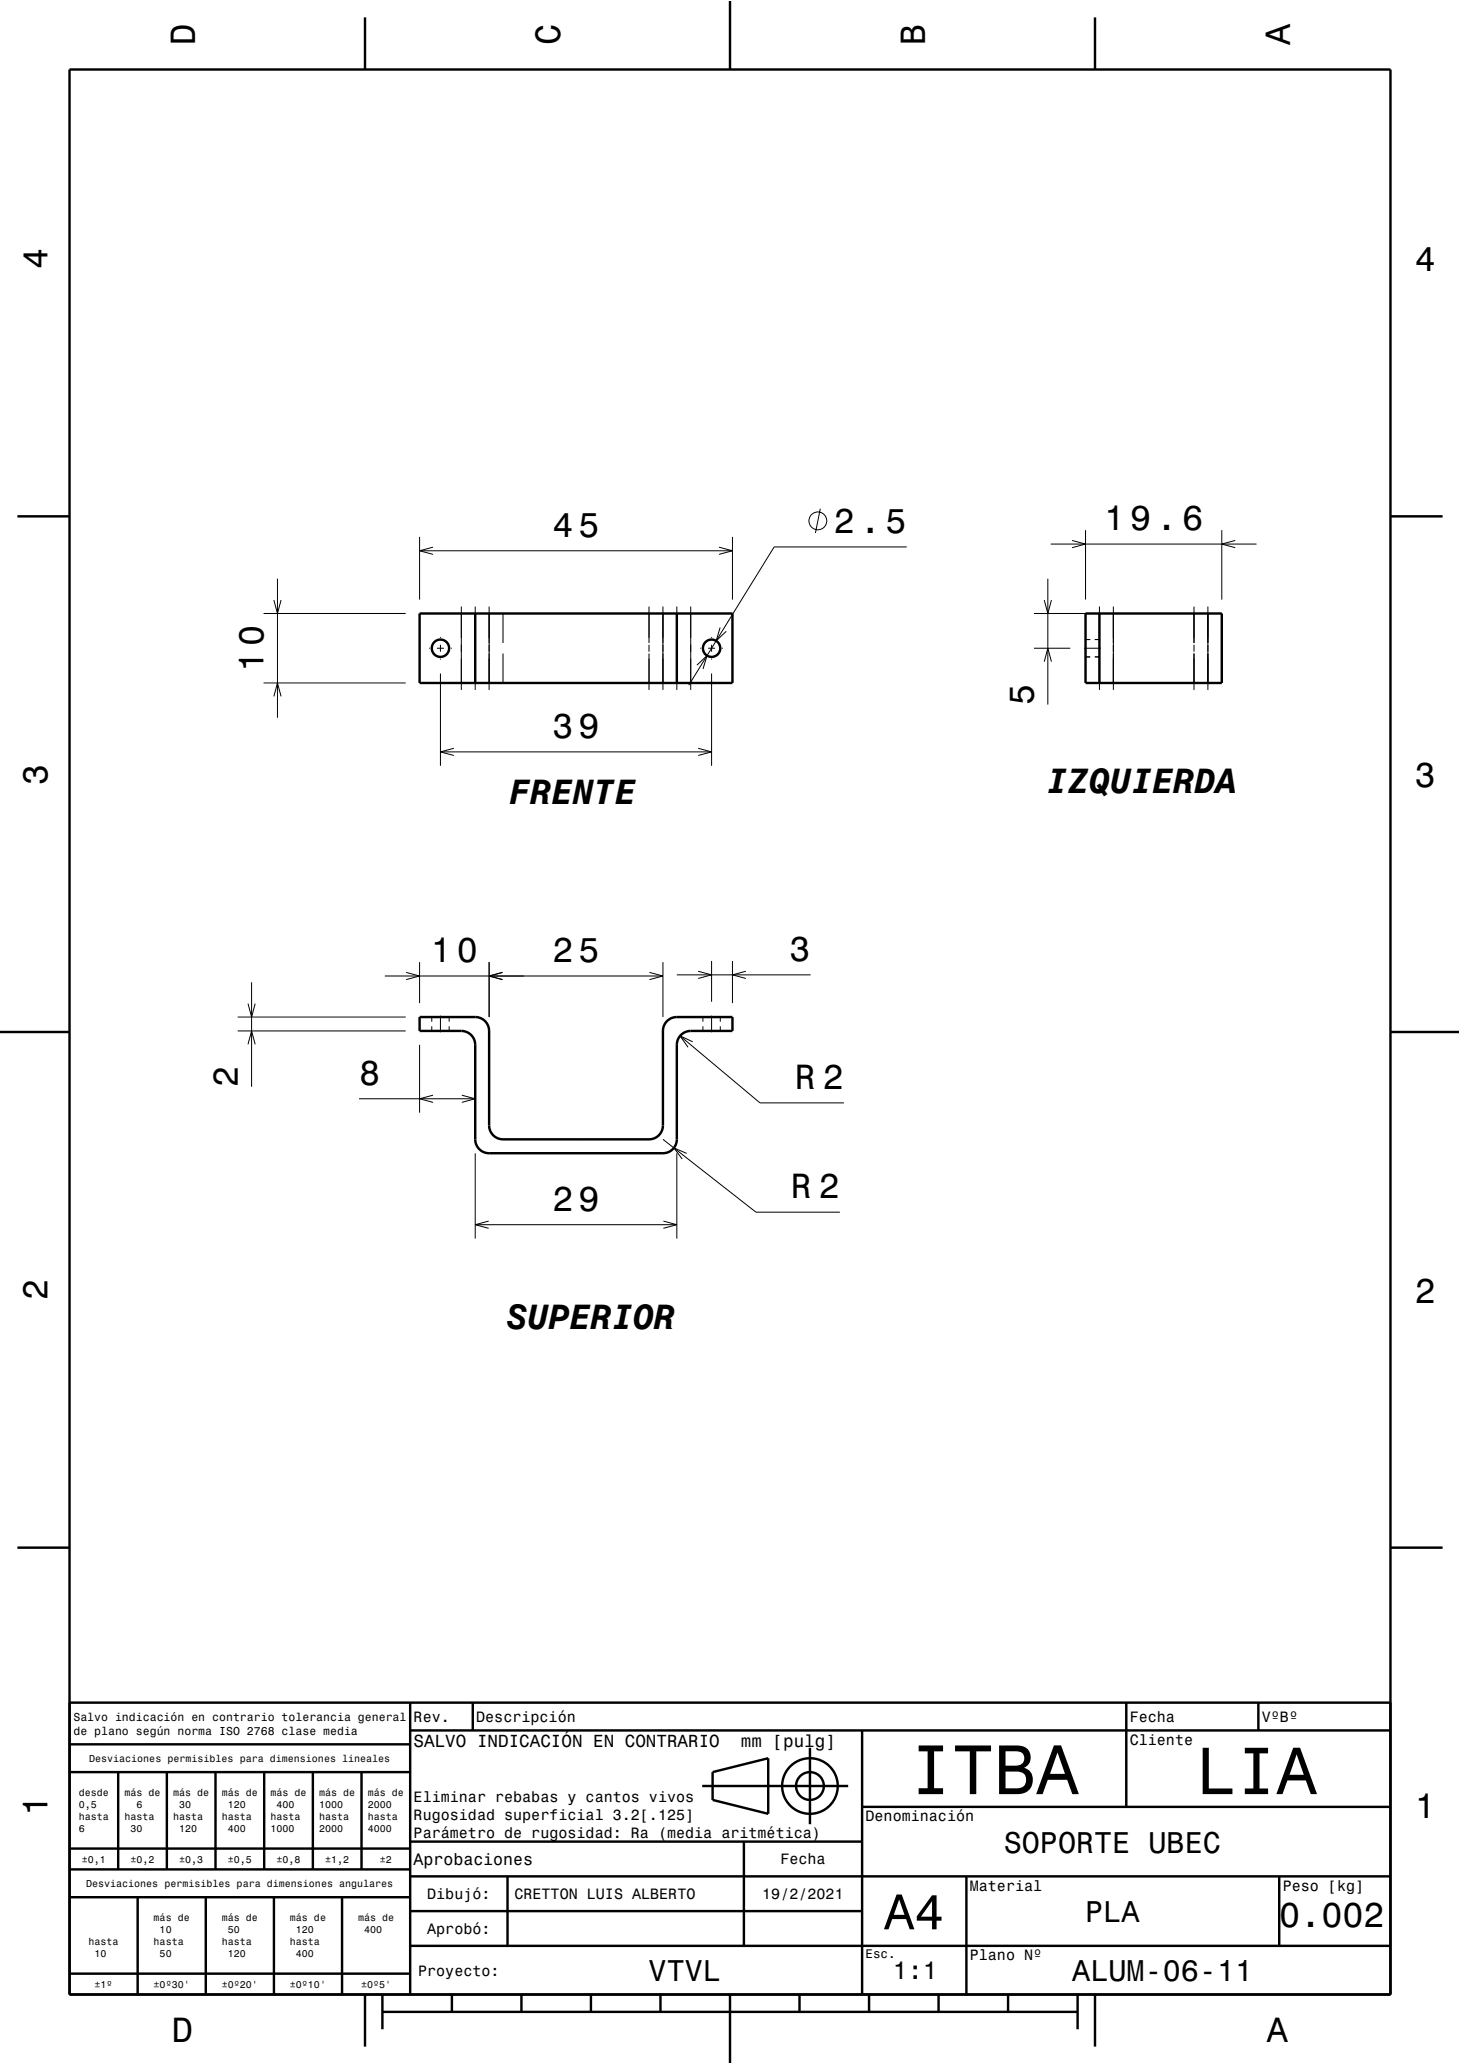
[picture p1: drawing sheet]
<svg xmlns="http://www.w3.org/2000/svg" width="210mm" height="297mm" viewBox="0 0 210 297" stroke-linecap="round" stroke-linejoin="round" font-family="sans-serif">
<g fill="none" stroke="#000" stroke-width=".14">
<path d="M60.4 77.3v9M60.4 79.3h45M62.3 78.7l-1.9 .6 1.9 .5M103.4 78.7l2 .6-2 .5M105.4 77.3v9M118 73.2l-.7 3.5M130.4 78.7h-19l-12.3 19.9M151.1 78.3h29.6M154.2 77.8l1.9 .5-1.9 .5M156.1 76.3v10M175.7 76.3v10M177.7 77.8l-2 .5 2 .5"/>
<path d="M37.9 98.3h20.5M37.9 88.3h20.5M39.4 86.3l.5 2 .5-2M39.9 83.3v20M61.7 93.3h.2M62.9 93.3h1M63.4 91.7v.1M63.4 92.8v1M63.4 94.8v.1M63.4 96.9v13.3M64.9 93.3h.1M66.4 87.3v12"/>
<path d="M68.4 87.3v5.2M68.4 92.8v1M68.4 94v5.3M70.4 87.3v12M72.4 88.3v4.2M72.4 94v4.3M93.4 87.3v5.2M93.4 92.8v1M93.4 94v5.3M95.4 87.3v12M97.4 87.3v5.2M97.4 92.8v1"/>
<path d="M97.4 94v5.3M99.4 87.3v12M100.2 95.7l1.5-1.4-.6 2M100.7 93.3h.2M101.9 93.3h1M102.4 91.7v.1M102.4 92.8v1M102.4 94.8v.1M102.4 96.9v13.3M103.6 90.3l-.6 1.9 1.5-1.4M103.9 93.3h.1M148.7 88.3h9.4"/>
<path d="M148.7 93.3h5.2M150.2 86.3l.5 2 .5-2M150.2 95.2l.5-1.9 .5 1.9M150.7 83.3v18.1M155.9 93.3h2.4M156.1 92h.7M156.1 94.5h.7M157.5 92h.6M157.5 94.5h.6M158.1 87.3v5.2M158.1 92.8v1M158.1 94v5.3"/>
<path d="M160.1 87.3v12M171.7 87.3v5.2M171.7 92.8v1M171.7 94v5.3M173.7 87.3v12M39.4 100.2l.5-1.9 .5 1.9M63.4 108.2h39M65.3 107.7l-1.9 .5 1.9 .5M100.4 107.7l2 .5-2 .5M58.4 139.9l2 .5-2 .6M60.4 138.4v5.9M70.4 138.4v7.9"/>
<path d="M72.3 139.9l-1.9 .5 1.9 .6M93.4 139.9l2 .5-2 .6M95.4 138.4v7.9M100.4 139.8l2 .5-2 .5M102.4 138.3v5.8M105.4 138.3v6M107.3 139.8l-1.9 .5 1.9 .5M34.2 148.3h24.2M34.2 146.3h24.2M35.7 144.4l.5 1.9 .5-1.9M35.7 150.3l.5-2 .5 2M36.2 141.3v15.1"/>
<path d="M51.6 158.1h16.8M55.4 140.4h40M60.4 150.3v9.8M62.1 146.3v.7M62.1 147.7v.6M62.3 157.6l-1.9 .5 1.9 .5M63.4 146.1v2.4M64.6 146.3v.7M64.6 147.7v.6M66.4 157.6l2 .5-2 .5M97.4 140.3h19.2M97.8 149.1l11.5 9.6h12.1"/>
<path d="M99.6 149.9l-1.8-.8 1.2 1.6M101.1 146.3v.7M101.1 147.7v.6M102.4 146.1v2.4M103.6 146.3v.7M103.6 147.7v.6M68.4 165.9v12.3M68.4 176.2h29M70.3 175.7l-1.9 .5 1.9 .5M95.4 163.9l13.3 10.5h12.1M95.4 175.7l2 .5-2 .5M97.4 165.9v12.3"/>
<path d="M98.8 166l-1.9-.8 1.2 1.6"/>
<circle cx="117.6" cy="75" r="1.28"/>
</g>
<g fill="none" stroke="#000" stroke-width=".35">
<path d="M10 10h190v277h-190zM52.5 2.5v7.5M105 0v10M157.5 2.5v7.5M2.5 74.3h7.5M200 74.3h7.5M60.4 88.3h45v10h-45zM68.4 88.3v10M97.4 88.3v10M156.1 88.3h19.6v10h-19.6zM158.1 88.3v10M0 148.5h10"/>
<path d="M60.4 146.3h8a2 2 0 0 1 2 2v13.6a2 2 0 0 0 2 2h21a2 2 0 0 0 2-2v-13.6a2 2 0 0 1 2-2h8v2h-6a2 2 0 0 0-2 2v13.6a2 2 0 0 1-2 2h-25a2 2 0 0 1-2-2v-13.6a2 2 0 0 0-2-2h-6zM200 148.5h10M2.5 222.7h7.5M200 222.7h7.5M10 245h190M10 255h49M10 251h49M17 255v14M24 255v14M31 255v14M38 255v14M45 255v14"/>
<path d="M52 255v14M59 245v42M59 249h141M68 245v4M101 257h21M102.5 255l8-2v8l-8-2zM116.5 251.5v11M124 249v38M162 245v15M181 245v4M10 273h49M10 269h49"/>
<path d="M10 266h49M19.8 273v14M29.6 273v14M39.4 273v14M49.2 273v14M59 280h141M59 275h65M59 270h141M59 265h65M73 270v10M107 265v15M124 260h76"/>
<path d="M139 270v17M184 270v10M10 284h49M52.5 287v7.5M55 289.5h100M55 287v5M65 287v2.5M75 287v2.5M85 287v2.5M95 287v2.5M105 287v10M115 287v2.5"/>
<path d="M125 287v2.5M135 287v2.5M145 287v2.5M155 287v5M157.5 287v7.5"/>
<circle cx="63.4" cy="93.3" r="1.25"/>
<circle cx="102.4" cy="93.3" r="1.25"/>
<circle cx="116.5" cy="257" r="4"/>
<circle cx="116.5" cy="257" r="2"/>
</g>
<path d="M0 0h210v297h-210" fill="none" stroke="#fff" stroke-width=".14"/>
<text font-size="10.1" x="130.9" y="258.2">ITBA</text>
<text font-size="9.6" x="172" y="258.2">LIA</text>
<text font-size="7.2" x="127.2" y="277.6">A4</text>
<g font-size="5">
<text x="28.1" y="6.5" transform="rotate(-90 28.1 6.5)">D</text>
<text x="80.6" y="6.5" transform="rotate(-90 80.6 6.5)">C</text>
<text x="133.1" y="6.5" transform="rotate(-90 133.1 6.5)">B</text>
<text x="185.6" y="6.5" transform="rotate(-90 185.6 6.5)">A</text>
<text x="6.8" y="38.7" transform="rotate(-90 6.8 38.7)">4</text>
<text x="203.5" y="39">4</text>
<text x="79.5" y="77.3">45</text>
<text x="119.9" y="76.7">2.5</text>
<text x="158.8" y="76.3">19.6</text>
<text x="37.9" y="96.7" transform="rotate(-90 37.9 96.7)">10</text>
<text x="148.7" y="101.4" transform="rotate(-90 148.7 101.4)">5</text>
<text x="79.5" y="106.2">39</text>
<text x="6.8" y="112.9" transform="rotate(-90 6.8 112.9)">3</text>
<text x="203.5" y="113.2">3</text>
<text x="73.3" y="115.7">FRENTE</text>
<text x="150.6" y="114.2">IZQUIERDA</text>
<text x="62" y="138.4">10</text>
<text x="79.5" y="138.4">25</text>
<text x="113.6" y="138.3">3</text>
<text x="34.2" y="156.4" transform="rotate(-90 34.2 156.4)">2</text>
<text x="51.6" y="156.1">8</text>
<text x="114.3" y="156.7">R 2</text>
<text x="113.7" y="172.4">R 2</text>
<text x="79.5" y="174.2">29</text>
<text x="6.8" y="187.1" transform="rotate(-90 6.8 187.1)">2</text>
<text x="72.9" y="191.2">SUPERIOR</text>
<text x="203.5" y="187.4">2</text>
<text x="6.8" y="261.3" transform="rotate(-90 6.8 261.3)">1</text>
<text x="203.5" y="261.6">1</text>
<text x="184" y="277.3">0.002</text>
<text x="24.7" y="293.8">D</text>
<text x="182.2" y="293.8">A</text>
</g>
<g font-size="4.3">
<text x="144.4" y="266.6">SOPORTE UBEC</text>
<text x="156.1" y="276.6">PLA</text>
<text x="93.3" y="285.1">VTVL</text>
<text x="154.2" y="285.1">ALUM-06-11</text>
</g>
<text font-size="3.6" x="128.4" y="284.8">1:1</text>
<g font-size="2.5">
<text x="59.5" y="251.4">SALVO INDICACIÓN EN CONTRARIO</text>
<text x="106.6" y="251.4">mm [pulg]</text>
</g>
<text font-size="2.4" x="59.5" y="268.4">Aprobaciones</text>
<g font-size="2.2">
<text x="59.5" y="247.8">Rev.</text>
<text x="68.5" y="247.8">Descripción</text>
<text x="162.5" y="247.8">Fecha</text>
<text x="162.5" y="251.1">Cliente</text>
<text x="181.5" y="247.8">VºBº</text>
<text x="59.5" y="259.3">Eliminar rebabas y cantos vivos</text>
<text x="59.5" y="261.9">Rugosidad superficial 3.2[.125]</text>
<text x="124.5" y="262.1">Denominación</text>
<text x="59.5" y="264.5">Parámetro de rugosidad: Ra (media aritmética)</text>
<text x="112.2" y="268.3">Fecha</text>
<text x="61.4" y="273.3">Dibujó:</text>
<text x="74" y="273.3">CRETTON LUIS ALBERTO</text>
<text x="109.6" y="273.3">19/2/2021</text>
<text x="139.5" y="272.1">Material</text>
<text x="184.5" y="272.1">Peso [kg]</text>
<text x="61.4" y="278.3">Aprobó:</text>
<text x="60.1" y="284.3">Proyecto:</text>
<text x="139.5" y="282.1">Plano Nº</text>
</g>
<text font-size="1.8" x="124.5" y="281.7">Esc.</text>
<g font-size="1.7">
<text x="10.6" y="247.6">Salvo indicación en contrario tolerancia general</text>
<text x="10.6" y="249.6">de plano según norma ISO 2768 clase media</text>
</g>
<g font-size="1.4">
<text x="12.8" y="253.5">Desviaciones permisibles para dimensiones lineales</text>
<text x="11.3" y="258.4">desde</text>
<text x="11.3" y="260.2">0,5</text>
<text x="11.3" y="261.9">hasta</text>
<text x="11.3" y="263.6">6</text>
<text x="17.9" y="258.4">más de</text>
<text x="17.9" y="261.9">hasta</text>
<text x="18.8" y="263.6">30</text>
<text x="19.6" y="260.2">6</text>
<text x="24.9" y="258.4">más de</text>
<text x="24.9" y="261.9">hasta</text>
<text x="25.8" y="260.2">30</text>
<text x="25.8" y="263.6">120</text>
<text x="31.9" y="258.4">más de</text>
<text x="31.9" y="261.9">hasta</text>
<text x="32.8" y="260.2">120</text>
<text x="32.8" y="263.6">400</text>
<text x="38.9" y="258.4">más de</text>
<text x="38.9" y="261.9">hasta</text>
<text x="38.9" y="263.6">1000</text>
<text x="39.8" y="260.2">400</text>
<text x="45.9" y="258.4">más de</text>
<text x="45.9" y="260.2">1000</text>
<text x="45.9" y="261.9">hasta</text>
<text x="45.9" y="263.6">2000</text>
<text x="52.9" y="258.4">más de</text>
<text x="52.9" y="260.2">2000</text>
<text x="52.9" y="261.9">hasta</text>
<text x="52.9" y="263.6">4000</text>
<text x="11.8" y="268">±0,1</text>
<text x="18.8" y="268">±0,2</text>
<text x="25.8" y="268">±0,3</text>
<text x="32.8" y="268">±0,5</text>
<text x="39.8" y="268">±0,8</text>
<text x="46.8" y="268">±1,2</text>
<text x="54.6" y="268">±2</text>
<text x="12.4" y="271.5">Desviaciones permisibles para dimensiones angulares</text>
<text x="12.7" y="279.9">hasta</text>
<text x="13.6" y="281.6">10</text>
<text x="22.1" y="276.4">más de</text>
<text x="22.1" y="279.9">hasta</text>
<text x="23" y="278.2">10</text>
<text x="23" y="281.6">50</text>
<text x="31.9" y="276.4">más de</text>
<text x="31.9" y="279.9">hasta</text>
<text x="32.8" y="278.2">50</text>
<text x="32.8" y="281.6">120</text>
<text x="41.7" y="276.4">más de</text>
<text x="41.7" y="279.9">hasta</text>
<text x="42.6" y="278.2">120</text>
<text x="42.6" y="281.6">400</text>
<text x="51.5" y="276.4">más de</text>
<text x="52.4" y="278.2">400</text>
<text x="13.6" y="286">±1º</text>
<text x="22.1" y="286">±0º30'</text>
<text x="31.9" y="286">±0º20'</text>
<text x="41.7" y="286">±0º10'</text>
<text x="51.9" y="286">±0º5'</text>
</g>
</svg>
